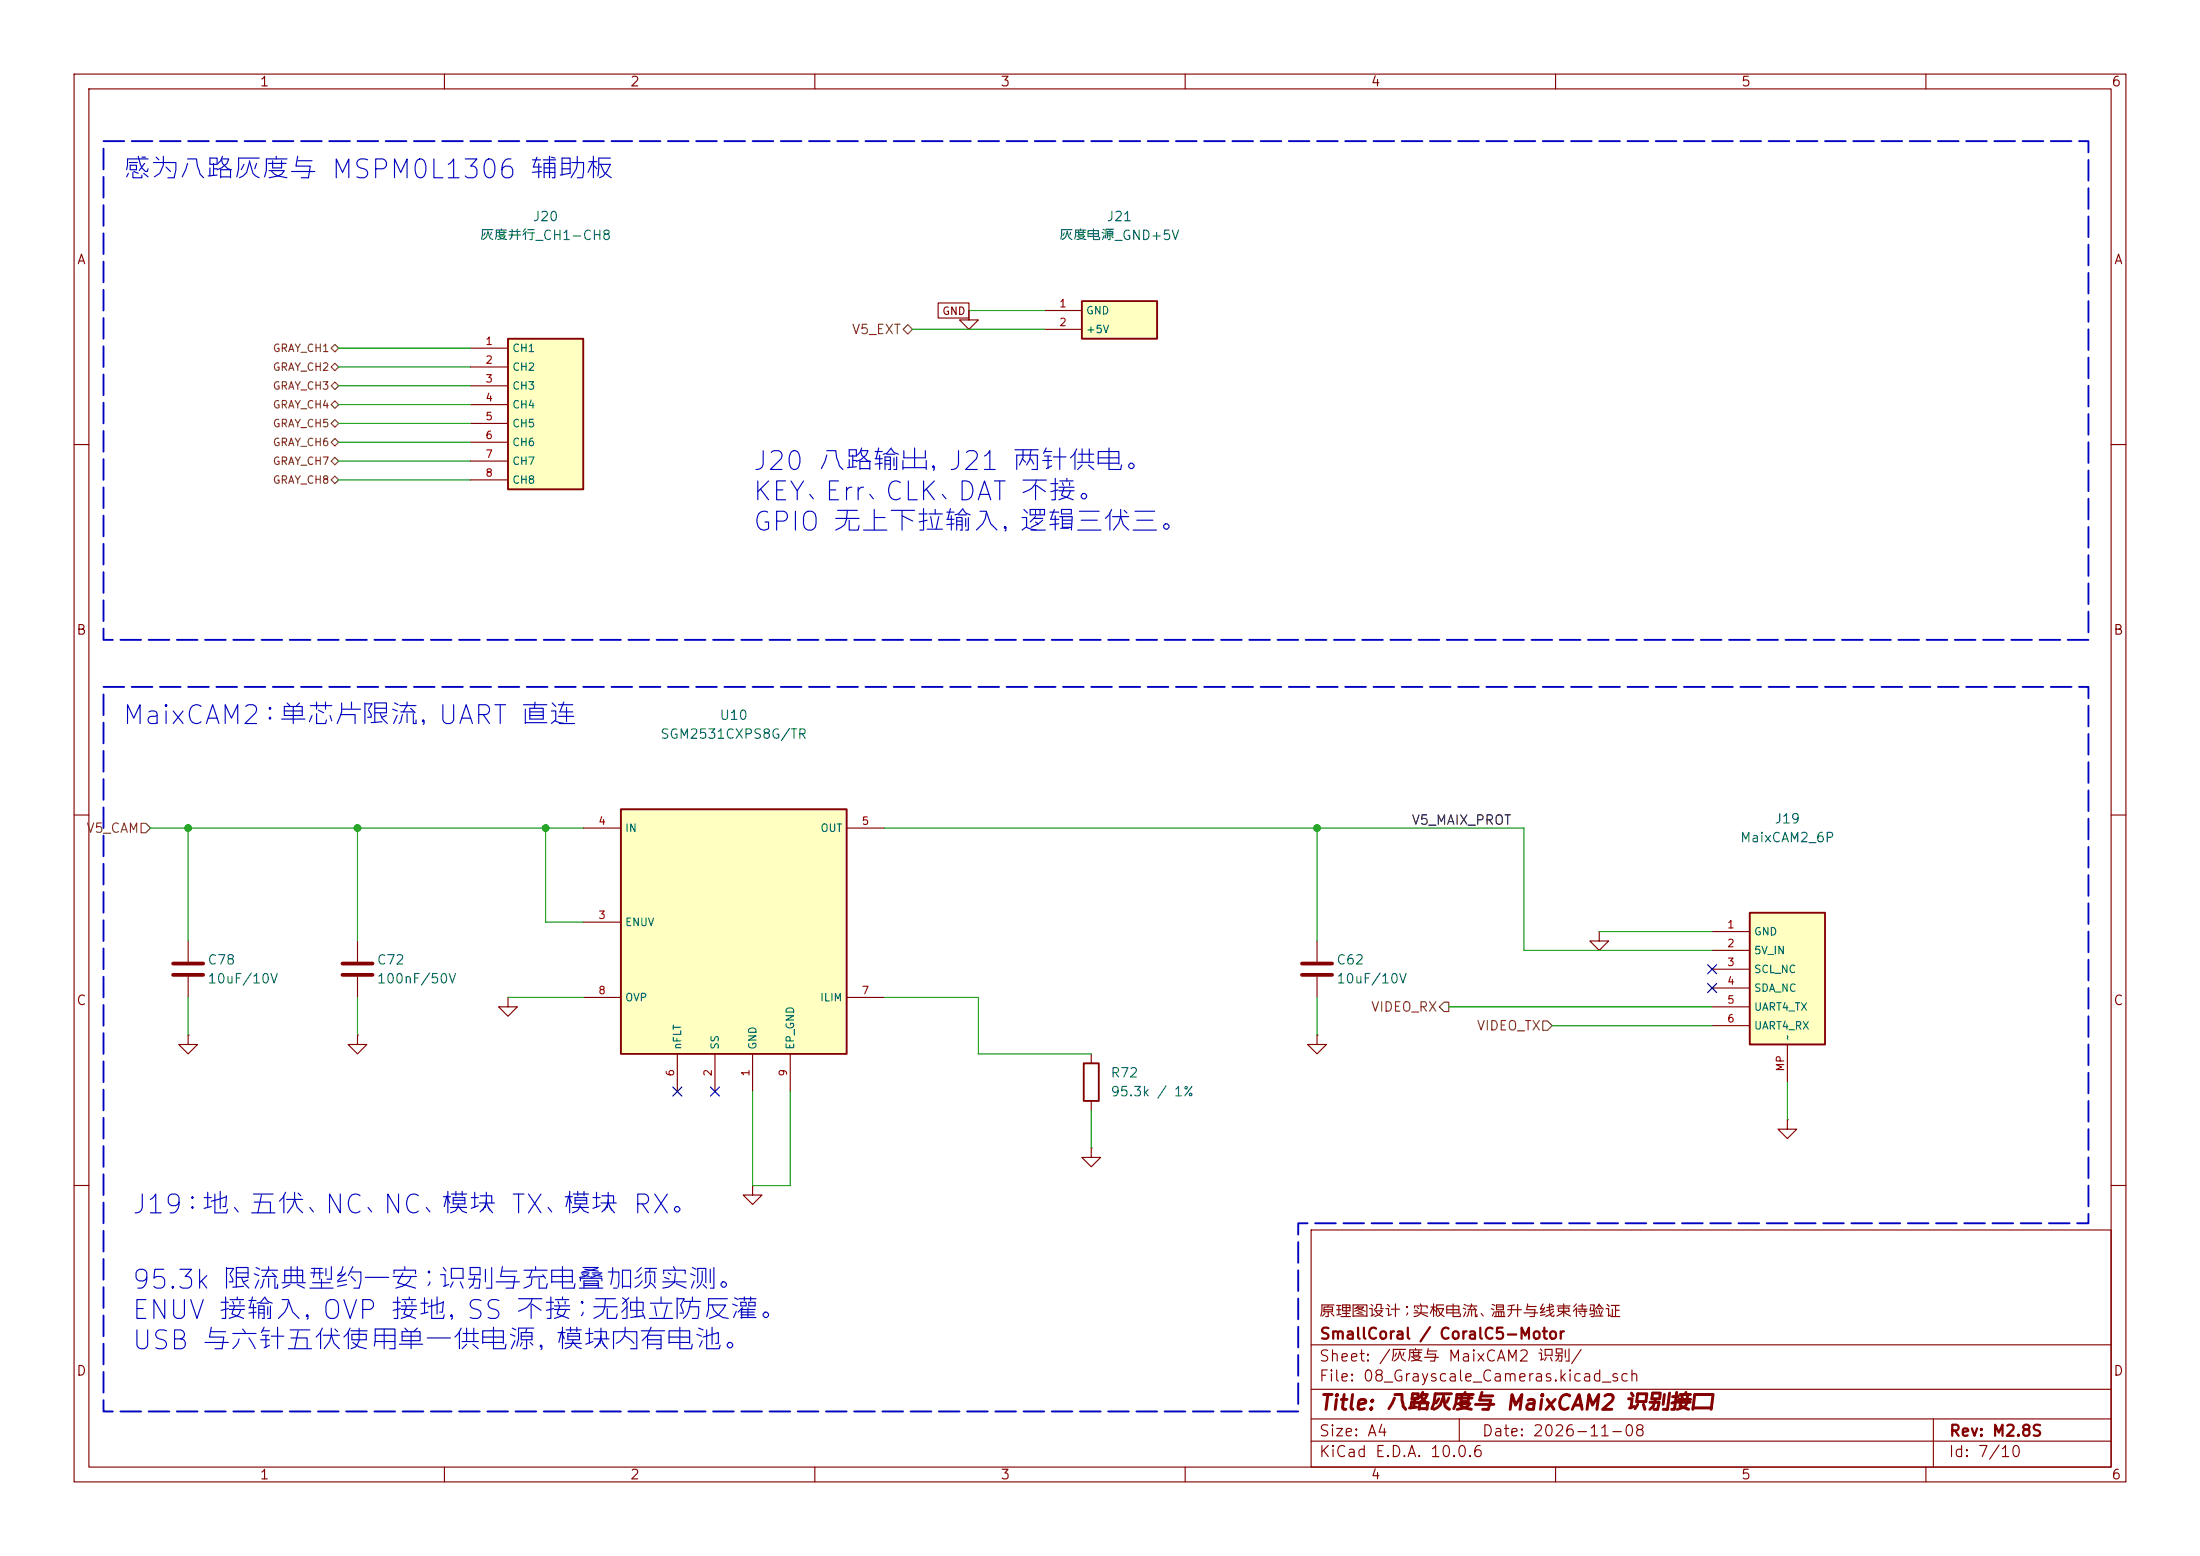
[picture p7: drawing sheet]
<svg xmlns="http://www.w3.org/2000/svg" width="297mm" height="210mm" viewBox="0 0 297 210" stroke-linecap="round" stroke-linejoin="round" font-family="sans-serif">
<g fill="none" stroke="#840000" stroke-width=".15">
<path d="M10 10h277v190h-277zM12 12h273v186h-273zM60 10v2M110 10v2M160 10v2M210 10v2M260 10v2M10 60h2M285 60h2M10 110h2M285 110h2M25.4 139.7v1.3h1.3l-1.3 1.2-1.3-1.2h1.3"/>
<path d="M25.4 139.7h.1M147.3 142.2v1.3M147.3 148.6v1.3M10 160h2M177 166h108v32h-108zM285 160h2M60 198v2M110 198v2M160 198v2M177 194.5h108M177 191.5h108M177 187.5h108"/>
<path d="M177 181.5h108M197 191.5v3M210 198v2M260 198v2M261 191.5v6.5"/>
</g>
<path d="M146.3 143.5h2v5.1h-2z" fill="none" stroke="#840000" stroke-width=".25"/>
<path d="M146 40.6h10.2v5.1h-10.2z" fill="#ffffc2"/>
<path d="M146 40.6h10.2v5.1h-10.2z" fill="none" stroke="#840000" stroke-width=".25"/>
<path d="M141 41.9h5M141 44.5h5" fill="none" stroke="#840000" stroke-width=".15"/>
<path d="M83.8 109.2h30.5v33h-30.5z" fill="#ffffc2"/>
<path d="M83.8 109.2h30.5v33h-30.5z" fill="none" stroke="#840000" stroke-width=".25"/>
<g fill="none" stroke="#840000" stroke-width=".15">
<path d="M78.7 111.8h5.1M114.3 111.8h5.1M48.3 139.7v1.3h1.2l-1.2 1.2-1.3-1.2h1.3M48.3 139.7h.1M78.7 124.5h5.1M78.7 134.6h5.1M114.3 134.6h5.1M177.8 127v2.8M177.8 131.8v2.8M215.9 125.7v1.3h1.3l-1.3 1.3-1.3-1.3h1.3M215.9 125.7h.1M91.4 142.2v5.1"/>
<path d="M96.5 142.2v5.1M101.6 142.2v5.1M106.7 142.2v5.1M147.3 154.9v1.3h1.3l-1.3 1.3-1.3-1.3h1.3M147.3 154.9h.1M241.3 151.1v1.3h1.3l-1.3 1.3-1.3-1.3h1.3M241.3 151.1h.1M101.6 160v1.3h1.3l-1.3 1.3-1.3-1.3h1.3M101.6 160h.1"/>
</g>
<path d="M175.8 130h4M175.8 131.6h4" fill="none" stroke="#840000" stroke-width=".51"/>
<path d="M236.2 123.2h10.2v17.8h-10.2z" fill="#ffffc2"/>
<path d="M236.2 123.2h10.2v17.8h-10.2z" fill="none" stroke="#840000" stroke-width=".25"/>
<g fill="none" stroke="#840000" stroke-width=".15">
<path d="M130.8 41.9v1.3h1.3l-1.3 1.3-1.3-1.3h1.3M130.8 41.9h.1M25.4 127v2.8M25.4 131.8v2.8M48.3 127v2.8M48.3 131.8v2.8M68.6 134.6v1.3h1.2l-1.2 1.3-1.3-1.3h1.3M68.6 134.6h.1M177.8 139.7v1.3h1.3l-1.3 1.2-1.3-1.2h1.3M177.8 139.7h.1M231.1 125.7h5.1M231.1 128.3h5.1"/>
<path d="M231.1 130.8h5.1M231.1 133.4h5.1M231.1 135.9h5.1M231.1 138.4h5.1M241.3 141v5.1"/>
</g>
<path d="M23.4 130h4M23.4 131.6h4M46.2 130h4.1M46.2 131.6h4.1" fill="none" stroke="#840000" stroke-width=".51"/>
<path d="M68.6 45.7h10.1v20.3h-10.1z" fill="#ffffc2"/>
<path d="M68.6 45.7h10.1v20.3h-10.1z" fill="none" stroke="#840000" stroke-width=".25"/>
<path d="M63.5 47h5.1M63.5 49.5h5.1M63.5 52.1h5.1M63.5 54.6h5.1M63.5 57.2h5.1M63.5 59.7h5.1M126.6 40.9h4.2v2h-4.2zM63.5 62.2h5.1M63.5 64.8h5.1" fill="none" stroke="#840000" stroke-width=".15"/>
<path d="M44.7 47l.5-.5 .5 .5-.5 .5zM44.7 54.6l.5-.5 .5 .5-.5 .5zM44.7 59.7l.5-.5 .5 .5-.5 .5zM44.7 57.2l.5-.6 .5 .6-.5 .5zM44.7 52.1l.5-.5 .5 .5-.5 .5zM44.7 49.5l.5-.5 .5 .5-.5 .5zM121.9 44.5l.7-.7 .6 .7-.6 .6zM44.7 64.8l.5-.5 .5 .5-.5 .5zM44.7 62.2l.5-.5 .5 .5-.5 .5zM19 111.1h.7l.6 .7-.6 .6h-.7zM194.9 135.3h.7v1.2h-.7l-.6-.6zM208.3 137.8h.6l.6 .6-.6 .7h-.6z" fill="none" stroke="#725600" stroke-width=".15"/>
<g fill="none" stroke="#009600" stroke-width=".15">
<path d="M45.7 49.5h17.8M45.7 59.7h17.8M45.7 47h17.8M45.7 57.2h17.8M45.7 54.6h17.8M45.7 52.1h17.8M123.2 44.5h17.8M130.8 41.9h10.2M45.7 64.8h17.8M45.7 62.2h17.8M20.3 111.8h58.4M25.4 111.8v15.2"/>
<path d="M48.3 111.8v15.2M73.7 111.8v12.7h5M119.4 111.8h86.3v16.5h25.4M177.8 111.8v15.2M25.4 134.6v5.1M48.3 134.6v5.1M68.6 134.6h10.1M119.4 134.6h12.7v7.6h15.2M177.8 134.6v5.1M195.6 135.9h35.5M209.5 138.4h21.6M215.9 125.7h15.2"/>
<path d="M101.6 147.3v12.7h5.1v-12.7M147.3 149.9v5M241.3 146.1v5"/>
</g>
<path d="M230.5 130.2l1.2 1.2M230.5 132.7l1.2 1.3M231.7 130.2l-1.2 1.2M231.7 132.7l-1.2 1.3M90.8 146.7l1.2 1.2M92 146.7l-1.2 1.2M95.9 146.7l1.2 1.2M97.1 146.7l-1.2 1.2" fill="none" stroke="#000084" stroke-width=".15"/>
<path d="M14 19.1h267.9v67.3h-267.9zM14 92.7h267.9v72.4h-106.6v25.4h-161.3v-97.8" fill="none" stroke="#0000c2" stroke-width=".25" stroke-dasharray="2.8 1"/>
<g fill="#009600" stroke="#009600" stroke-width=".14">
<circle cx="177.8" cy="111.8" r=".46"/>
<circle cx="25.4" cy="111.8" r=".46"/>
<circle cx="48.3" cy="111.8" r=".46"/>
<circle cx="73.7" cy="111.8" r=".46"/>
</g>
<g font-size="2.5" fill="#0000c2">
<text x="16.4" y="24.8">感为八路灰度与 MSPM0L1306 辅助板</text>
<text x="101.4" y="64.1">J20 八路输出，J21 两针供电。</text>
<text x="101.4" y="68.2">KEY、Err、CLK、DAT 不接。</text>
<text x="101.4" y="72.3">GPIO 无上下拉输入，逻辑三伏三。</text>
<text x="16.4" y="98.4">MaixCAM2：单芯片限流，UART 直连</text>
<text x="17.6" y="164.5">J19：地、五伏、NC、NC、模块 TX、模块 RX。</text>
<text x="17.6" y="174.6">95.3k 限流典型约一安；识别与充电叠加须实测。</text>
<text x="17.6" y="178.7">ENUV 接输入，OVP 接地，SS 不接；无独立防反灌。</text>
<text x="17.6" y="182.8">USB 与六针五伏使用单一供电源，模块内有电池。</text>
</g>
<text font-size="2" fill="#840000" x="178" y="190.8">Title: 八路灰度与 MaixCAM2 识别接口</text>
<g font-size="1.5" fill="#840000">
<text x="178" y="178.1">原理图设计；实板电流、温升与线束待验证</text>
<text x="178" y="184.1">Sheet: /灰度与 MaixCAM2 识别/</text>
<text x="178" y="181.1">SmallCoral / CoralC5-Motor</text>
<text x="178" y="186.8">File: 08_Grayscale_Cameras.kicad_sch</text>
<text x="178" y="197">KiCad E.D.A. 10.0.6</text>
<text x="178" y="194.2">Size: A4</text>
<text x="200" y="194.2">Date: 2026-11-08</text>
<text x="263" y="197">Id: 7/10</text>
<text x="263" y="194.2">Rev: M2.8S</text>
</g>
<g font-size="1.3" fill="#840000">
<text x="35" y="12">1</text>
<text x="85" y="12">2</text>
<text x="135" y="12">3</text>
<text x="185" y="12">4</text>
<text x="235" y="12">5</text>
<text x="285" y="12">6</text>
<text x="10.3" y="36">A</text>
<text x="285.3" y="36">A</text>
<text x="10.2" y="86">B</text>
<text x="285.2" y="86">B</text>
<text x="10.2" y="136">C</text>
<text x="285.2" y="136">C</text>
<text x="10.2" y="186">D</text>
<text x="285.2" y="186">D</text>
<text x="35" y="200">1</text>
<text x="85" y="200">2</text>
<text x="135" y="200">3</text>
<text x="185" y="200">4</text>
<text x="235" y="200">5</text>
<text x="285" y="200">6</text>
</g>
<g font-size="1.3" fill="#006464">
<text x="64.7" y="32.7">灰度并行_CH1-CH8</text>
<text x="71.8" y="30.2">J20</text>
<text x="142.9" y="32.7">灰度电源_GND+5V</text>
<text x="149.3" y="30.2">J21</text>
<text x="89" y="100">SGM2531CXPS8G/TR</text>
<text x="97.1" y="97.5">U10</text>
<text x="234.8" y="114">MaixCAM2_6P</text>
<text x="239.5" y="111.5">J19</text>
<text x="27.9" y="130.5">C78</text>
<text x="50.8" y="130.5">C72</text>
<text x="180.3" y="130.5">C62</text>
<text x="27.9" y="133">10uF/10V</text>
<text x="50.8" y="133">100nF/50V</text>
<text x="180.3" y="133">10uF/10V</text>
<text x="149.8" y="145.7">R72</text>
<text x="149.8" y="148.3">95.3k / 1%</text>
</g>
<g font-size="1.3" fill="#725600">
<text x="114.9" y="45.4">V5_EXT</text>
<text x="11.6" y="112.7">V5_CAM</text>
<text x="185" y="136.9">VIDEO_RX</text>
<text x="199.3" y="139.4">VIDEO_TX</text>
</g>
<text font-size="1.3" fill="#0f0f0f" x="190.5" y="111.6">V5_MAIX_PROT</text>
<g font-size="1" fill="#a90000">
<text x="142.9" y="41.7">1</text>
<text x="65.5" y="46.8">1</text>
<text x="142.9" y="44.3">2</text>
<text x="65.5" y="49.3">2</text>
<text x="65.5" y="51.9">3</text>
<text x="65.5" y="54.4">4</text>
<text x="65.5" y="57">5</text>
<text x="65.5" y="59.5">6</text>
<text x="65.5" y="62">7</text>
<text x="65.5" y="64.6">8</text>
<text x="80.7" y="111.6">4</text>
<text x="116.3" y="111.6">5</text>
<text x="80.7" y="124.3">3</text>
<text x="233.1" y="125.5">1</text>
<text x="233.1" y="128.1">2</text>
<text x="233.1" y="130.6">3</text>
<text x="80.7" y="134.4">8</text>
<text x="116.3" y="134.4">7</text>
<text x="233.1" y="133.2">4</text>
<text x="233.1" y="135.7">5</text>
<text x="233.1" y="138.2">6</text>
<text x="91.3" y="145.4" transform="rotate(-90 91.3 145.4)">6</text>
<text x="96.3" y="145.4" transform="rotate(-90 96.3 145.4)">2</text>
<text x="101.4" y="145.4" transform="rotate(-90 101.4 145.4)">1</text>
<text x="106.5" y="145.4" transform="rotate(-90 106.5 145.4)">9</text>
<text x="241.1" y="144.7" transform="rotate(-90 241.1 144.7)">MP</text>
</g>
<g font-size="1" fill="#725600">
<text x="36.8" y="47.8">GRAY_CH1</text>
<text x="36.8" y="52.8">GRAY_CH3</text>
<text x="36.8" y="50.3">GRAY_CH2</text>
<text x="36.8" y="55.4">GRAY_CH4</text>
<text x="36.8" y="57.9">GRAY_CH5</text>
<text x="36.8" y="65.5">GRAY_CH8</text>
<text x="36.8" y="63">GRAY_CH7</text>
<text x="36.8" y="60.5">GRAY_CH6</text>
</g>
<g font-size="1" fill="#006464">
<text x="69.1" y="47.8">CH1</text>
<text x="146.5" y="42.7">GND</text>
<text x="146.5" y="45.2">+5V</text>
<text x="69.1" y="50.3">CH2</text>
<text x="69.1" y="52.8">CH3</text>
<text x="69.1" y="55.4">CH4</text>
<text x="69.1" y="57.9">CH5</text>
<text x="69.1" y="60.5">CH6</text>
<text x="69.1" y="63">CH7</text>
<text x="69.1" y="65.5">CH8</text>
<text x="84.3" y="112.5">IN</text>
<text x="110.7" y="112.5">OUT</text>
<text x="84.3" y="125.2">ENUV</text>
<text x="236.7" y="126.5">GND</text>
<text x="236.7" y="129">5V_IN</text>
<text x="236.7" y="131.6">SCL_NC</text>
<text x="84.3" y="135.4">OVP</text>
<text x="110.6" y="135.4">ILIM</text>
<text x="236.7" y="134.1">SDA_NC</text>
<text x="236.7" y="136.7">UART4_TX</text>
<text x="92.2" y="141.7" transform="rotate(-90 92.2 141.7)">nFLT</text>
<text x="97.3" y="141.7" transform="rotate(-90 97.3 141.7)">SS</text>
<text x="102.4" y="141.7" transform="rotate(-90 102.4 141.7)">GND</text>
<text x="107.4" y="141.7" transform="rotate(-90 107.4 141.7)">EP_GND</text>
<text x="236.7" y="139.2">UART4_RX</text>
<text x="242.1" y="140.5" transform="rotate(-90 242.1 140.5)">~</text>
</g>
<text font-size="1" fill="#840000" x="127.1" y="42.8">GND</text>
</svg>
